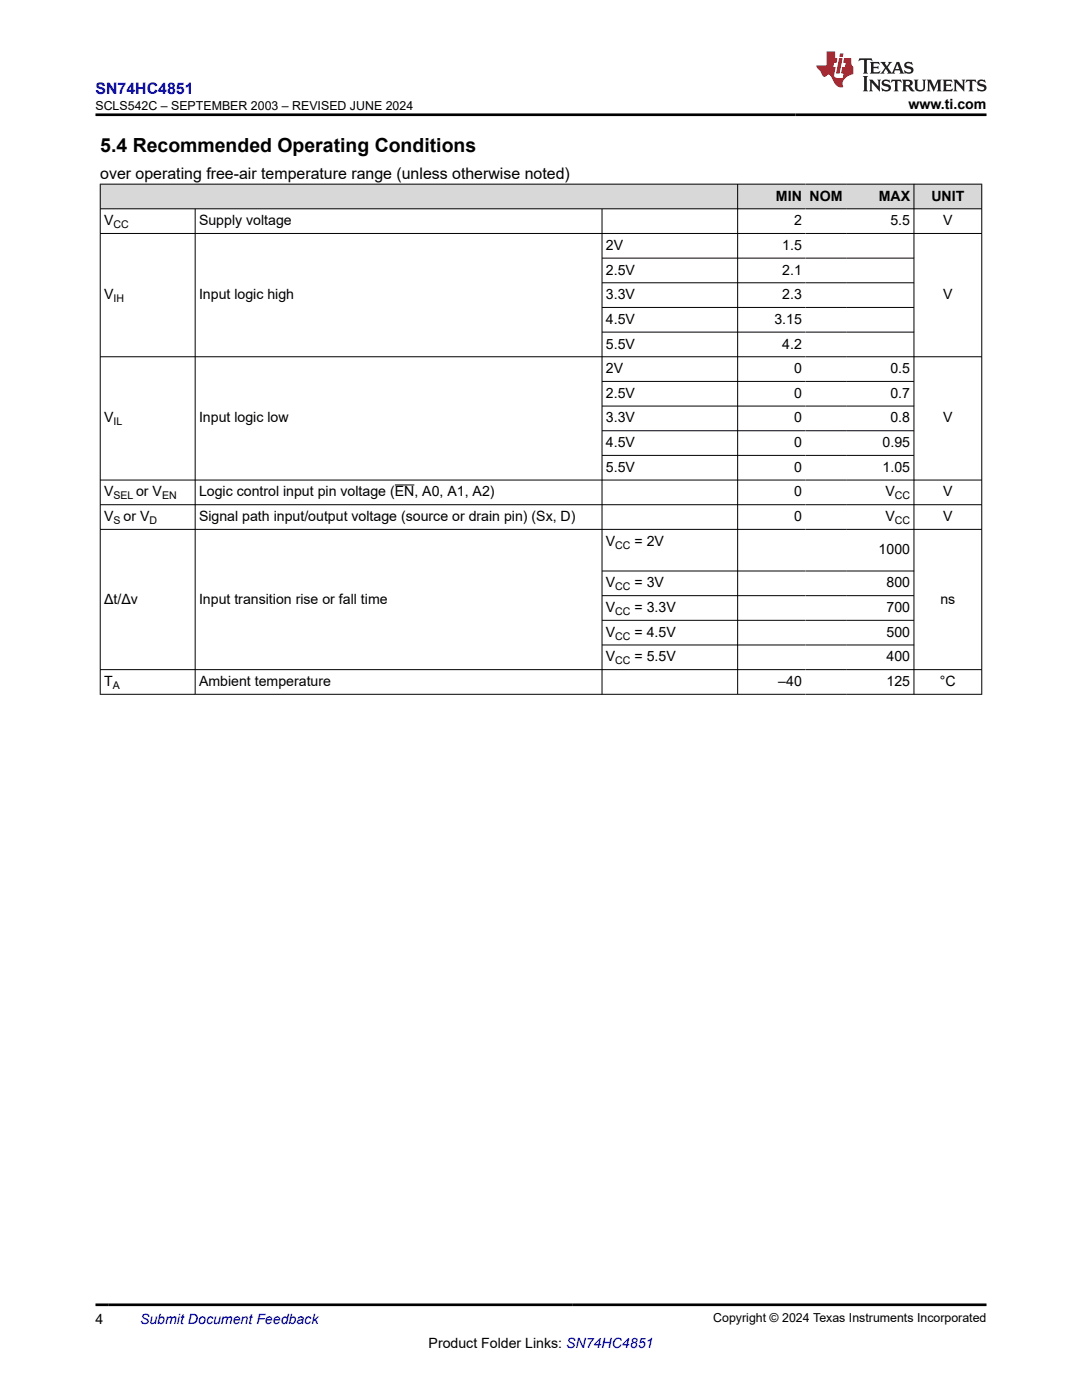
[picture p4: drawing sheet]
<svg xmlns="http://www.w3.org/2000/svg" width="216mm" height="279mm" viewBox="0 0 216 279" stroke-linecap="round" stroke-linejoin="round" font-family="sans-serif">
<g fill="#d8d8d8">
<path d="M20 36.8h175.9v4.9h-175.9z" fill-rule="evenodd"/>
<path d="M20.1 36.8h127v4.8h-127z" fill-rule="evenodd"/>
<path d="M147.3 36.8h13.4v4.8h-13.4z" fill-rule="evenodd"/>
<path d="M160.7 36.8h8.1v4.8h-8.1z" fill-rule="evenodd"/>
<path d="M168.8 36.8h13.5v4.8h-13.5z" fill-rule="evenodd"/>
<path d="M182.4 36.8h13.4v4.8h-13.4z" fill-rule="evenodd"/>
</g>
<g fill="none" stroke="#000" stroke-width=".2">
<path d="M19.9 36.8h176.1M20 36.7v101.9M147.2 36.7v101.9M182.4 36.7v101.9M195.9 36.7v101.9M19.9 41.7h176.1M19.9 46.6h176.1M38.9 41.7v96.9M120.1 51.5h62.3M120.1 56.4h62.3M120.1 41.7v96.9M19.9 71.2h176.1"/>
<path d="M120.1 61.4h62.3M120.1 66.3h62.3M120.1 76.1h62.3M19.9 95.8h176.1M78.8 96.8h3.9M120.1 81h62.3M120.1 86h62.3M120.1 90.9h62.3M19.9 100.7h176.1M19.9 105.6h176.1M120.1 114h62.3M120.1 118.9h62.3"/>
<path d="M19.9 133.6h176.1M19.9 138.6h176.1M120.1 123.8h62.3M120.1 128.7h62.3"/>
</g>
<path d="M171.5 11.6l-.2 .6 .5-.2h.6v.1v2.2l-.2 .4h1l-.2-.4v-2.2v-.1h.5l.5 .2-.1-.6zM173.6 12.4l.2 .3v1.6l-.2 .4h1.9l.1-.6a1.08 1.08 0 0 1-1.3 .2v-.7h.6l.4 .2v-.7l-.4 .2h-.6v-.5l.2-.2a1 1 0 0 1 1 .3l-.1-.5zM175.7 12.4l.9 1.1-1 1.2h.9l-.2-.2 .5-.8 .4 .8-.2 .2h1.6l-.2-.2 .2-.5h.9l.1 .5-.1 .2h.9l-.2-.4-.8-1.9h-.5l-.9 2.1-.9-1.1 .9-1h-.8l.2 .2-.4 .6-.4-.6 .2-.2zM179 12.8l.4 1h-.7zM180.7 12.5a.65 .65 0 0 0-.2 .7 .65 .65 0 0 0 .6 .5l.6 .1 .1 .3a.79 .79 0 0 1-.7 .4 .79 .79 0 0 1-.7-.5l.1 .7 .2-.1a.93 .93 0 0 0 1.1 0 .93 .93 0 0 0 .4-.9 1.46 1.46 0 0 0-1.2-.6l-.1-.3a1.09 1.09 0 0 1 1.2 .2l-.2-.6-.1 .1-.5-.2zM172.2 15.2l.2 .4v2.2l-.2 .4h1l-.2-.4v-2.2l.2-.4zM173.4 15.9l.2 .4v1.5l-.2 .4h.8l-.3-.4 .1-1.3 1.6 1.8v-2l.2-.4h-.7l.1 .2 .1 1.1-1.2-1.3zM176.2 16a.65 .65 0 0 0-.2 .8 .65 .65 0 0 0 .6 .4l.6 .2 .1 .2a.79 .79 0 0 1-.7 .4 .79 .79 0 0 1-.7-.5l.1 .7 .2-.1a.93 .93 0 0 0 1.1 .1 .93 .93 0 0 0 .4-1 1.46 1.46 0 0 0-1.2-.5l-.1-.4a1.09 1.09 0 0 1 1.2 .2l-.1-.6-.2 .1-.5-.1zM177.9 15.9l-.1 .6a.63 .63 0 0 1 .8-.3v1.6l-.3 .4h1l-.2-.4v-1.6a.66 .66 0 0 1 .8 .3l-.1-.6zM180 15.9l.2 .4v1.5l-.2 .4h1l-.2-.2-.1-.7h.5l.1 .2a.79 .79 0 0 0 1.2 .6l-1-.9a.61 .61 0 0 0 .6-.6 .61 .61 0 0 0-.5-.7zM180.8 16.2h.1a.47 .47 0 0 1 .5 .1 .47 .47 0 0 1 .1 .5l-.1 .1-.7 .1zM182.3 15.9l.2 .2a2.27 2.27 0 0 0 .4 2 1.04 1.04 0 0 0 1.7-.7v-1.3l.2-.2h-.8l.2 .4v1.1a.6 .6 0 0 1-.6 .6 .6 .6 0 0 1-.6-.6v-1.1l.3-.4zM184.9 15.9l.2 .4v1.5l-.2 .4h.8l-.3-.4v-1.4l.9 1.9 .9-1.9v1.4l-.3 .4h1l-.2-.4v-1.5l.2-.4h-.8l-.7 1.5-.6-1.5zM188.1 15.9l.2 .4v1.5l-.2 .4h1.9l.1-.6a1.09 1.09 0 0 1-1.3 .2v-.7h.6l.4 .2v-.6l-.4 .2h-.6v-.6l.2-.1a1.01 1.01 0 0 1 1 .3l-.1-.6zM190.2 15.9l.3 .4v1.5l-.3 .4h.8l-.2-.4v-1.3l1.6 1.8v-2l.2-.4h-.7l.2 .2v1.1l-1.2-1.3zM192.8 15.9l-.1 .6a.63 .63 0 0 1 .8-.3v1.6l-.3 .4h1l-.2-.4v-1.6a.66 .66 0 0 1 .8 .3l-.1-.6zM195.2 16a.65 .65 0 0 0-.2 .8 .65 .65 0 0 0 .6 .4l.6 .2 .2 .2a.79 .79 0 0 1-.7 .4 .79 .79 0 0 1-.7-.5l.1 .7 .2-.1a.93 .93 0 0 0 1 .1 .93 .93 0 0 0 .5-1 1.46 1.46 0 0 0-1.3-.5v-.4a1.09 1.09 0 0 1 1.2 .2l-.2-.6-.2 .1-.5-.1z" fill="#231f20"/>
<path d="M164.9 10.3v2.7h-2l.1 .4 .8 1a.95 .95 0 0 0 1 .9 .59 .59 0 0 1 .5-.4 .59 .59 0 0 1 .5 .3l.4 .8a1.59 1.59 0 0 0 2.1 1.4 1.61 1.61 0 0 1 1-2.3l1-.3-.1-1.5a1.59 1.59 0 0 1-.3-1.7h-1.5l-.2 .9h.6l-.2 .9h-.5l-.2 .9v.3l.4 .1-.1 .9h-.7a.73 .73 0 0 1-1-.7l.3-1.5h-.5l.1-.9h.5l.2-.9h-.5v-1.3zM167.4 11.6l-.6 3.1h.7l.6-3.1zM167.6 10.7l-.1 .6h.7l.1-.6z" fill="#ed1c24"/>
<path d="M19 22.9h177.8M19 260.4h177.8" fill="none" stroke="#000" stroke-width=".53"/>
<text font-size="3.9" x="20" y="30.3">5.4 Recommended Operating Conditions</text>
<text font-size="3.2" fill="#00f" x="19" y="18.7">SN74HC4851</text>
<text font-size="3.2" x="20" y="35.7">over operating free-air temperature range (unless otherwise noted)</text>
<g font-size="2.8">
<text x="181.3" y="21.8">www.ti.com</text>
<text x="154.8" y="40">MIN</text>
<text x="161.5" y="40">NOM</text>
<text x="175.3" y="40">MAX</text>
<text x="185.8" y="40">UNIT</text>
<text x="20.8" y="44.9">V</text>
<text x="39.7" y="44.9">Supply voltage</text>
<text x="158.4" y="44.9">2</text>
<text x="177.7" y="44.9">5.5</text>
<text x="188.2" y="44.9">V</text>
<text x="120.9" y="49.9">2V</text>
<text x="156.1" y="49.9">1.5</text>
<text x="20.8" y="59.7">V</text>
<text x="39.7" y="59.7">Input logic high</text>
<text x="120.9" y="54.8">2.5V</text>
<text x="120.9" y="59.7">3.3V</text>
<text x="156.1" y="54.8">2.1</text>
<text x="156.1" y="59.7">2.3</text>
<text x="188.2" y="59.7">V</text>
<text x="120.9" y="64.6">4.5V</text>
<text x="154.5" y="64.6">3.15</text>
<text x="120.9" y="69.6">5.5V</text>
<text x="156.1" y="69.6">4.2</text>
<text x="120.9" y="74.5">2V</text>
<text x="158.4" y="74.5">0</text>
<text x="177.7" y="74.5">0.5</text>
<text x="120.9" y="79.4">2.5V</text>
<text x="158.4" y="79.4">0</text>
<text x="177.7" y="79.4">0.7</text>
<text x="20.8" y="84.3">V</text>
<text x="39.7" y="84.3">Input logic low</text>
<text x="120.9" y="84.3">3.3V</text>
<text x="120.9" y="89.2">4.5V</text>
<text x="158.4" y="84.3">0</text>
<text x="158.4" y="89.2">0</text>
<text x="176.1" y="89.2">0.95</text>
<text x="177.7" y="84.3">0.8</text>
<text x="188.2" y="84.3">V</text>
<text x="120.9" y="94.2">5.5V</text>
<text x="158.4" y="94.2">0</text>
<text x="176.1" y="94.2">1.05</text>
<text x="20.8" y="99.1">V</text>
<text x="27.2" y="99.1">or V</text>
<text x="39.7" y="99.1">Logic control input pin voltage (EN, A0, A1, A2)</text>
<text x="158.4" y="99.1">0</text>
<text x="176.7" y="99.1">V</text>
<text x="188.2" y="99.1">V</text>
<text x="20.8" y="104">V</text>
<text x="24.6" y="104">or V</text>
<text x="39.7" y="104">Signal path input/output voltage (source or drain pin) (Sx, D)</text>
<text x="158.4" y="104">0</text>
<text x="176.7" y="104">V</text>
<text x="188.2" y="104">V</text>
<text x="120.9" y="108.9">V</text>
<text x="126.6" y="108.9">= 2V</text>
<text x="175.3" y="110.6">1000</text>
<text x="120.9" y="117.2">V</text>
<text x="126.6" y="117.2">= 3V</text>
<text x="176.9" y="117.2">800</text>
<text x="20.8" y="120.5">Δt/Δv</text>
<text x="39.7" y="120.5">Input transition rise or fall time</text>
<text x="120.9" y="122.2">V</text>
<text x="126.6" y="122.2">= 3.3V</text>
<text x="176.9" y="122.2">700</text>
<text x="187.6" y="120.5">ns</text>
<text x="120.9" y="127.1">V</text>
<text x="120.9" y="132">V</text>
<text x="126.6" y="127.1">= 4.5V</text>
<text x="126.6" y="132">= 5.5V</text>
<text x="176.9" y="127.1">500</text>
<text x="176.9" y="132">400</text>
<text x="20.8" y="136.9">T</text>
<text x="39.7" y="136.9">Ambient temperature</text>
<text x="155.3" y="136.9">–40</text>
<text x="176.9" y="136.9">125</text>
<text x="187.6" y="136.9">°C</text>
<text x="19" y="264.2">4</text>
<text x="85.5" y="269">Product Folder Links: SN74HC4851</text>
</g>
<text font-size="2.8" fill="#00f" x="27.9" y="264.2">Submit Document Feedback</text>
<g font-size="2.5">
<text x="19" y="21.9">SCLS542C – SEPTEMBER 2003 – REVISED JUNE 2024</text>
<text x="142.3" y="263.9">Copyright © 2024 Texas Instruments Incorporated</text>
</g>
<g font-size="2.1">
<text x="22.6" y="45.5">CC</text>
<text x="22.6" y="60.3">IH</text>
<text x="22.6" y="84.9">IL</text>
<text x="22.6" y="99.6">SEL</text>
<text x="32.3" y="99.6">EN</text>
<text x="178.5" y="99.6">CC</text>
<text x="22.6" y="104.6">S</text>
<text x="29.8" y="104.6">D</text>
<text x="178.5" y="104.6">CC</text>
<text x="122.8" y="109.5">CC</text>
<text x="122.8" y="117.8">CC</text>
<text x="122.8" y="122.7">CC</text>
<text x="122.8" y="127.6">CC</text>
<text x="22.5" y="137.5">A</text>
<text x="122.8" y="132.6">CC</text>
</g>
</svg>
